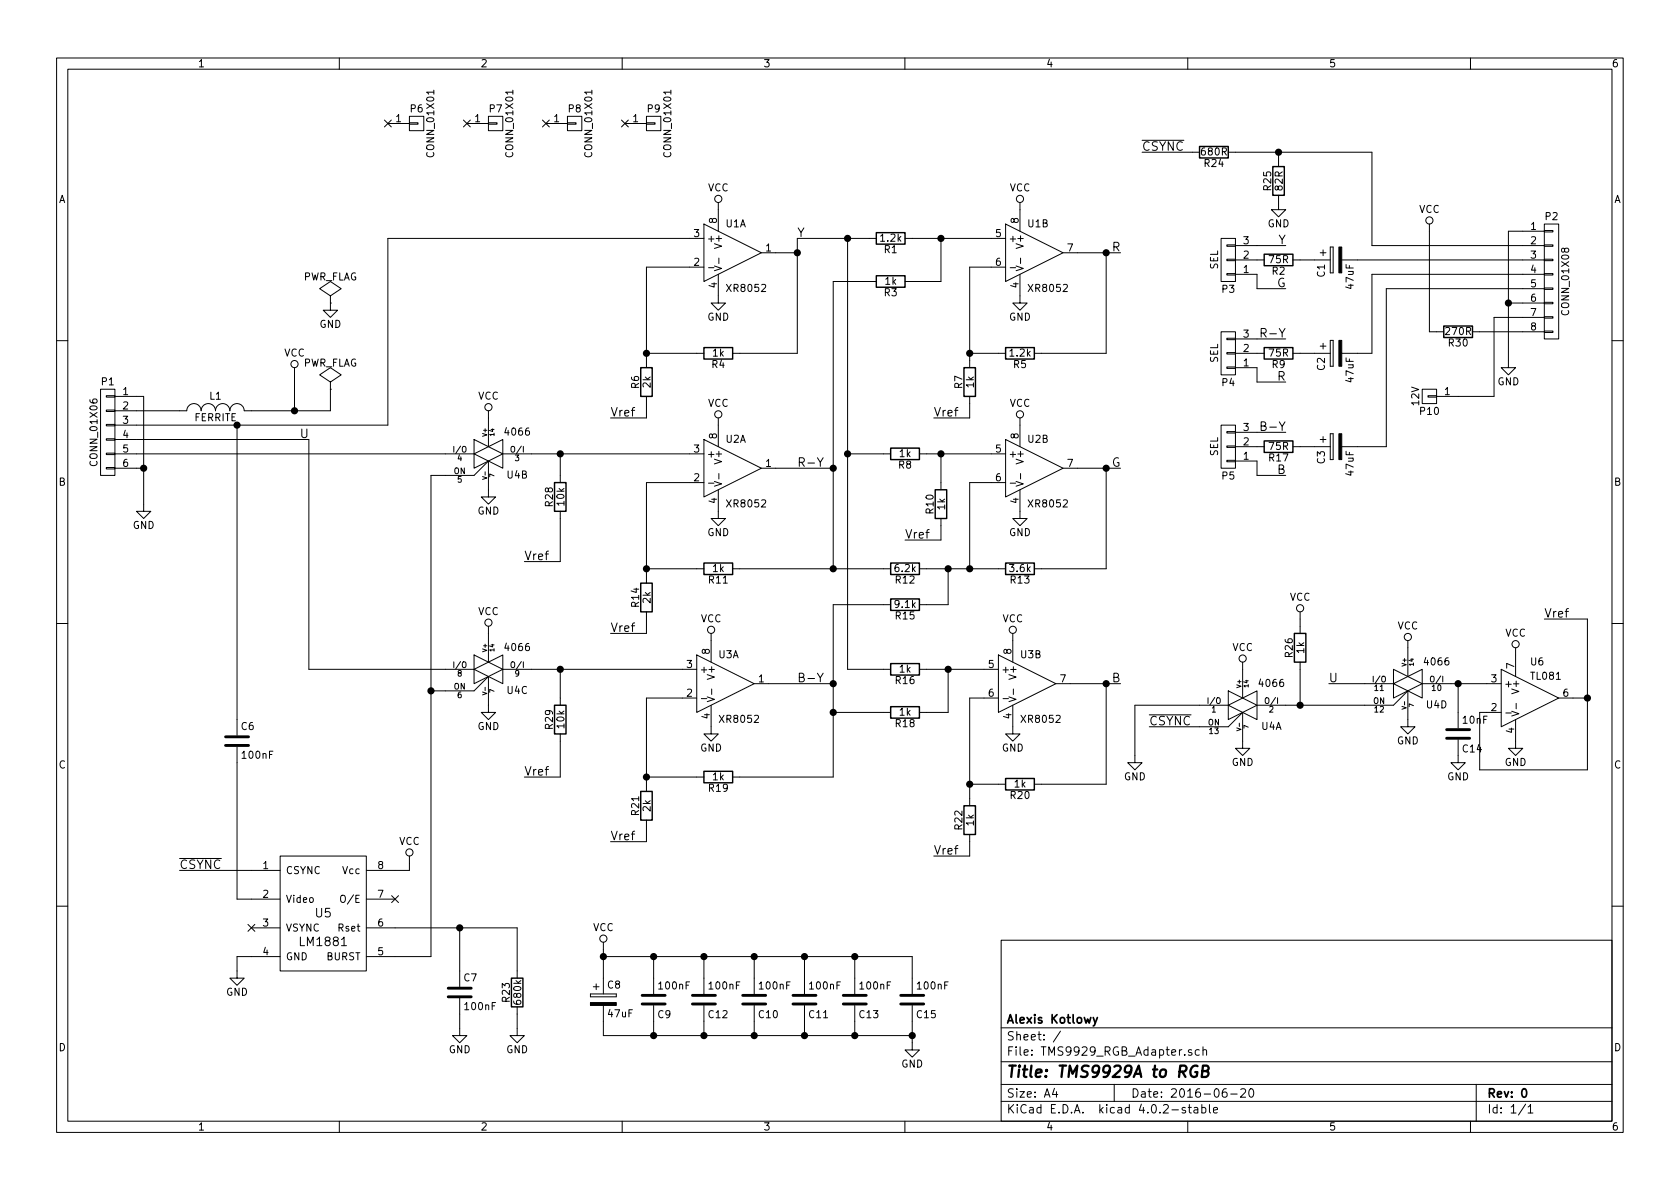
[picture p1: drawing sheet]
EESchema Schematic File Version 2
LIBS:power
LIBS:device
LIBS:transistors
LIBS:conn
LIBS:linear
LIBS:regul
LIBS:74xx
LIBS:cmos4000
LIBS:adc-dac
LIBS:memory
LIBS:xilinx
LIBS:microcontrollers
LIBS:dsp
LIBS:microchip
LIBS:analog_switches
LIBS:motorola
LIBS:texas
LIBS:intel
LIBS:audio
LIBS:interface
LIBS:digital-audio
LIBS:philips
LIBS:display
LIBS:cypress
LIBS:siliconi
LIBS:opto
LIBS:atmel
LIBS:contrib
LIBS:valves
LIBS:lm1881
LIBS:TMS9929_RGB_Adapter-cache
EELAYER 25 0
EELAYER END
$Descr A4 11693 8268
encoding utf-8
Sheet 1 1
Title "TMS9929A to RGB"
Date "2016-06-20"
Rev "0"
Comp "Alexis Kotlowy"
Comment1 ""
Comment2 ""
Comment3 ""
Comment4 ""
$EndDescr
$Comp
L LM358 U2
U 1 1
P 5100 3250
F 0 "U2" H 5050 3450 50  0000 L CNN
F 1 "XR8052" H 5050 3000 50  0000 L CNN
F 2 "SMD_Packages:SOIC-8-N" H 5100 3250 50  0001 C CNN
F 3 "" H 5100 3250 50  0000 C CNN
	1    5100 3250
	1    0    0    -1  
$EndComp
$Comp
L LM358 U2
U 2 1
P 7200 3250
F 0 "U2" H 7150 3450 50  0000 L CNN
F 1 "XR8052" H 7150 3000 50  0000 L CNN
F 2 "SMD_Packages:SOIC-8-N" H 7200 3250 50  0001 C CNN
F 3 "" H 7200 3250 50  0000 C CNN
	2    7200 3250
	1    0    0    -1  
$EndComp
$Comp
L LM358 U3
U 1 1
P 5050 4750
F 0 "U3" H 5000 4950 50  0000 L CNN
F 1 "XR8052" H 5000 4500 50  0000 L CNN
F 2 "SMD_Packages:SOIC-8-N" H 5050 4750 50  0001 C CNN
F 3 "" H 5050 4750 50  0000 C CNN
	1    5050 4750
	1    0    0    -1  
$EndComp
$Comp
L LM358 U3
U 2 1
P 7150 4750
F 0 "U3" H 7100 4950 50  0000 L CNN
F 1 "XR8052" H 7100 4500 50  0000 L CNN
F 2 "SMD_Packages:SOIC-8-N" H 7150 4750 50  0001 C CNN
F 3 "" H 7150 4750 50  0000 C CNN
	2    7150 4750
	1    0    0    -1  
$EndComp
$Comp
L GND #PWR01
U 1 1
P 5000 3550
F 0 "#PWR01" H 5000 3300 50  0001 C CNN
F 1 "GND" H 5000 3400 50  0000 C CNN
F 2 "" H 5000 3550 50  0000 C CNN
F 3 "" H 5000 3550 50  0000 C CNN
	1    5000 3550
	1    0    0    -1  
$EndComp
$Comp
L GND #PWR02
U 1 1
P 4950 5050
F 0 "#PWR02" H 4950 4800 50  0001 C CNN
F 1 "GND" H 4950 4900 50  0000 C CNN
F 2 "" H 4950 5050 50  0000 C CNN
F 3 "" H 4950 5050 50  0000 C CNN
	1    4950 5050
	1    0    0    -1  
$EndComp
$Comp
L GND #PWR03
U 1 1
P 7050 5050
F 0 "#PWR03" H 7050 4800 50  0001 C CNN
F 1 "GND" H 7050 4900 50  0000 C CNN
F 2 "" H 7050 5050 50  0000 C CNN
F 3 "" H 7050 5050 50  0000 C CNN
	1    7050 5050
	1    0    0    -1  
$EndComp
$Comp
L GND #PWR04
U 1 1
P 7100 3550
F 0 "#PWR04" H 7100 3300 50  0001 C CNN
F 1 "GND" H 7100 3400 50  0000 C CNN
F 2 "" H 7100 3550 50  0000 C CNN
F 3 "" H 7100 3550 50  0000 C CNN
	1    7100 3550
	1    0    0    -1  
$EndComp
$Comp
L R R11
U 1 1
P 5000 3950
F 0 "R11" V 5080 3950 50  0000 C CNN
F 1 "1k" V 5000 3950 50  0000 C CNN
F 2 "Resistors_SMD:R_0805_HandSoldering" V 4930 3950 50  0001 C CNN
F 3 "" H 5000 3950 50  0000 C CNN
	1    5000 3950
	0    1    1    0   
$EndComp
$Comp
L R R14
U 1 1
P 4500 4150
F 0 "R14" V 4580 4150 50  0000 C CNN
F 1 "2k" V 4500 4150 50  0000 C CNN
F 2 "Resistors_SMD:R_0805_HandSoldering" V 4430 4150 50  0001 C CNN
F 3 "" H 4500 4150 50  0000 C CNN
	1    4500 4150
	-1   0    0    1   
$EndComp
$Comp
L R R13
U 1 1
P 7100 3950
F 0 "R13" V 7180 3950 50  0000 C CNN
F 1 "3.6k" V 7100 3950 50  0000 C CNN
F 2 "Resistors_SMD:R_0805_HandSoldering" V 7030 3950 50  0001 C CNN
F 3 "" H 7100 3950 50  0000 C CNN
	1    7100 3950
	0    1    1    0   
$EndComp
$Comp
L R R22
U 1 1
P 6750 5700
F 0 "R22" V 6830 5700 50  0000 C CNN
F 1 "1k" V 6750 5700 50  0000 C CNN
F 2 "Resistors_SMD:R_0805_HandSoldering" V 6680 5700 50  0001 C CNN
F 3 "" H 6750 5700 50  0000 C CNN
	1    6750 5700
	-1   0    0    1   
$EndComp
$Comp
L R R19
U 1 1
P 5000 5400
F 0 "R19" V 5080 5400 50  0000 C CNN
F 1 "1k" V 5000 5400 50  0000 C CNN
F 2 "Resistors_SMD:R_0805_HandSoldering" V 4930 5400 50  0001 C CNN
F 3 "" H 5000 5400 50  0000 C CNN
	1    5000 5400
	0    1    1    0   
$EndComp
$Comp
L R R20
U 1 1
P 7100 5450
F 0 "R20" V 7180 5450 50  0000 C CNN
F 1 "1k" V 7100 5450 50  0000 C CNN
F 2 "Resistors_SMD:R_0805_HandSoldering" V 7030 5450 50  0001 C CNN
F 3 "" H 7100 5450 50  0000 C CNN
	1    7100 5450
	0    1    1    0   
$EndComp
$Comp
L R R21
U 1 1
P 4500 5600
F 0 "R21" V 4580 5600 50  0000 C CNN
F 1 "2k" V 4500 5600 50  0000 C CNN
F 2 "Resistors_SMD:R_0805_HandSoldering" V 4430 5600 50  0001 C CNN
F 3 "" H 4500 5600 50  0000 C CNN
	1    4500 5600
	-1   0    0    1   
$EndComp
$Comp
L LM358 U1
U 1 1
P 5100 1750
F 0 "U1" H 5050 1950 50  0000 L CNN
F 1 "XR8052" H 5050 1500 50  0000 L CNN
F 2 "SMD_Packages:SOIC-8-N" H 5100 1750 50  0001 C CNN
F 3 "" H 5100 1750 50  0000 C CNN
	1    5100 1750
	1    0    0    -1  
$EndComp
$Comp
L GND #PWR05
U 1 1
P 5000 2050
F 0 "#PWR05" H 5000 1800 50  0001 C CNN
F 1 "GND" H 5000 1900 50  0000 C CNN
F 2 "" H 5000 2050 50  0000 C CNN
F 3 "" H 5000 2050 50  0000 C CNN
	1    5000 2050
	1    0    0    -1  
$EndComp
$Comp
L LM358 U1
U 2 1
P 7200 1750
F 0 "U1" H 7150 1950 50  0000 L CNN
F 1 "XR8052" H 7150 1500 50  0000 L CNN
F 2 "SMD_Packages:SOIC-8-N" H 7200 1750 50  0001 C CNN
F 3 "" H 7200 1750 50  0000 C CNN
	2    7200 1750
	1    0    0    -1  
$EndComp
$Comp
L GND #PWR06
U 1 1
P 7100 2050
F 0 "#PWR06" H 7100 1800 50  0001 C CNN
F 1 "GND" H 7100 1900 50  0000 C CNN
F 2 "" H 7100 2050 50  0000 C CNN
F 3 "" H 7100 2050 50  0000 C CNN
	1    7100 2050
	1    0    0    -1  
$EndComp
$Comp
L R R4
U 1 1
P 5000 2450
F 0 "R4" V 5080 2450 50  0000 C CNN
F 1 "1k" V 5000 2450 50  0000 C CNN
F 2 "Resistors_SMD:R_0805_HandSoldering" V 4930 2450 50  0001 C CNN
F 3 "" H 5000 2450 50  0000 C CNN
	1    5000 2450
	0    1    1    0   
$EndComp
$Comp
L R R6
U 1 1
P 4500 2650
F 0 "R6" V 4580 2650 50  0000 C CNN
F 1 "2k" V 4500 2650 50  0000 C CNN
F 2 "Resistors_SMD:R_0805_HandSoldering" V 4430 2650 50  0001 C CNN
F 3 "" H 4500 2650 50  0000 C CNN
	1    4500 2650
	-1   0    0    1   
$EndComp
$Comp
L R R5
U 1 1
P 7100 2450
F 0 "R5" V 7180 2450 50  0000 C CNN
F 1 "1.2k" V 7100 2450 50  0000 C CNN
F 2 "Resistors_SMD:R_0805_HandSoldering" V 7030 2450 50  0001 C CNN
F 3 "" H 7100 2450 50  0000 C CNN
	1    7100 2450
	0    1    1    0   
$EndComp
$Comp
L R R7
U 1 1
P 6750 2650
F 0 "R7" V 6830 2650 50  0000 C CNN
F 1 "1k" V 6750 2650 50  0000 C CNN
F 2 "Resistors_SMD:R_0805_HandSoldering" V 6680 2650 50  0001 C CNN
F 3 "" H 6750 2650 50  0000 C CNN
	1    6750 2650
	-1   0    0    -1  
$EndComp
$Comp
L R R3
U 1 1
P 6200 1950
F 0 "R3" V 6280 1950 50  0000 C CNN
F 1 "1k" V 6200 1950 50  0000 C CNN
F 2 "Resistors_SMD:R_0805_HandSoldering" V 6130 1950 50  0001 C CNN
F 3 "" H 6200 1950 50  0000 C CNN
	1    6200 1950
	0    -1   1    0   
$EndComp
$Comp
L R R1
U 1 1
P 6200 1650
F 0 "R1" V 6280 1650 50  0000 C CNN
F 1 "1.2k" V 6200 1650 50  0000 C CNN
F 2 "Resistors_SMD:R_0805_HandSoldering" V 6130 1650 50  0001 C CNN
F 3 "" H 6200 1650 50  0000 C CNN
	1    6200 1650
	0    -1   1    0   
$EndComp
$Comp
L R R12
U 1 1
P 6300 3950
F 0 "R12" V 6380 3950 50  0000 C CNN
F 1 "6.2k" V 6300 3950 50  0000 C CNN
F 2 "Resistors_SMD:R_0805_HandSoldering" V 6230 3950 50  0001 C CNN
F 3 "" H 6300 3950 50  0000 C CNN
	1    6300 3950
	0    1    1    0   
$EndComp
$Comp
L R R15
U 1 1
P 6300 4200
F 0 "R15" V 6380 4200 50  0000 C CNN
F 1 "9.1k" V 6300 4200 50  0000 C CNN
F 2 "Resistors_SMD:R_0805_HandSoldering" V 6230 4200 50  0001 C CNN
F 3 "" H 6300 4200 50  0000 C CNN
	1    6300 4200
	0    1    1    0   
$EndComp
$Comp
L R R18
U 1 1
P 6300 4950
F 0 "R18" V 6380 4950 50  0000 C CNN
F 1 "1k" V 6300 4950 50  0000 C CNN
F 2 "Resistors_SMD:R_0805_HandSoldering" V 6230 4950 50  0001 C CNN
F 3 "" H 6300 4950 50  0000 C CNN
	1    6300 4950
	0    1    1    0   
$EndComp
$Comp
L R R16
U 1 1
P 6300 4650
F 0 "R16" V 6380 4650 50  0000 C CNN
F 1 "1k" V 6300 4650 50  0000 C CNN
F 2 "Resistors_SMD:R_0805_HandSoldering" V 6230 4650 50  0001 C CNN
F 3 "" H 6300 4650 50  0000 C CNN
	1    6300 4650
	0    1    1    0   
$EndComp
$Comp
L R R8
U 1 1
P 6300 3150
F 0 "R8" V 6380 3150 50  0000 C CNN
F 1 "1k" V 6300 3150 50  0000 C CNN
F 2 "Resistors_SMD:R_0805_HandSoldering" V 6230 3150 50  0001 C CNN
F 3 "" H 6300 3150 50  0000 C CNN
	1    6300 3150
	0    1    1    0   
$EndComp
$Comp
L R R10
U 1 1
P 6550 3500
F 0 "R10" V 6630 3500 50  0000 C CNN
F 1 "1k" V 6550 3500 50  0000 C CNN
F 2 "Resistors_SMD:R_0805_HandSoldering" V 6480 3500 50  0001 C CNN
F 3 "" H 6550 3500 50  0000 C CNN
	1    6550 3500
	-1   0    0    -1  
$EndComp
$Comp
L R R2
U 1 1
P 8900 1800
F 0 "R2" V 8980 1800 50  0000 C CNN
F 1 "75R" V 8900 1800 50  0000 C CNN
F 2 "Resistors_SMD:R_0805_HandSoldering" V 8830 1800 50  0001 C CNN
F 3 "" H 8900 1800 50  0000 C CNN
	1    8900 1800
	0    1    1    0   
$EndComp
$Comp
L R R9
U 1 1
P 8900 2450
F 0 "R9" V 8980 2450 50  0000 C CNN
F 1 "75R" V 8900 2450 50  0000 C CNN
F 2 "Resistors_SMD:R_0805_HandSoldering" V 8830 2450 50  0001 C CNN
F 3 "" H 8900 2450 50  0000 C CNN
	1    8900 2450
	0    1    1    0   
$EndComp
$Comp
L R R17
U 1 1
P 8900 3100
F 0 "R17" V 8980 3100 50  0000 C CNN
F 1 "75R" V 8900 3100 50  0000 C CNN
F 2 "Resistors_SMD:R_0805_HandSoldering" V 8830 3100 50  0001 C CNN
F 3 "" H 8900 3100 50  0000 C CNN
	1    8900 3100
	0    1    1    0   
$EndComp
$Comp
L CP C3
U 1 1
P 9300 3100
F 0 "C3" H 9325 3200 50  0000 L CNN
F 1 "47uF" H 9325 3000 50  0000 L CNN
F 2 "Capacitors_Tantalum_SMD:TantalC_SizeB_EIA-3528_HandSoldering" H 9338 2950 50  0001 C CNN
F 3 "" H 9300 3100 50  0000 C CNN
	1    9300 3100
	0    -1   1    0   
$EndComp
$Comp
L CP C2
U 1 1
P 9300 2450
F 0 "C2" H 9325 2550 50  0000 L CNN
F 1 "47uF" H 9325 2350 50  0000 L CNN
F 2 "Capacitors_Tantalum_SMD:TantalC_SizeB_EIA-3528_HandSoldering" H 9338 2300 50  0001 C CNN
F 3 "" H 9300 2450 50  0000 C CNN
	1    9300 2450
	0    -1   1    0   
$EndComp
$Comp
L CP C1
U 1 1
P 9300 1800
F 0 "C1" H 9325 1900 50  0000 L CNN
F 1 "47uF" H 9325 1700 50  0000 L CNN
F 2 "Capacitors_Tantalum_SMD:TantalC_SizeB_EIA-3528_HandSoldering" H 9338 1650 50  0001 C CNN
F 3 "" H 9300 1800 50  0000 C CNN
	1    9300 1800
	0    -1   1    0   
$EndComp
$Comp
L GND #PWR07
U 1 1
P 10500 2500
F 0 "#PWR07" H 10500 2250 50  0001 C CNN
F 1 "GND" H 10500 2350 50  0000 C CNN
F 2 "" H 10500 2500 50  0000 C CNN
F 3 "" H 10500 2500 50  0000 C CNN
	1    10500 2500
	1    0    0    -1  
$EndComp
$Comp
L CONN_01X06 P1
U 1 1
P 750 3000
F 0 "P1" H 750 3350 50  0000 C CNN
F 1 "CONN_01X06" V 850 3000 50  0000 C CNN
F 2 "Pin_Headers:Pin_Header_Straight_1x06" H 750 3000 50  0001 C CNN
F 3 "" H 750 3000 50  0000 C CNN
	1    750  3000
	-1   0    0    -1  
$EndComp
$Comp
L GND #PWR08
U 1 1
P 1000 3500
F 0 "#PWR08" H 1000 3250 50  0001 C CNN
F 1 "GND" H 1000 3350 50  0000 C CNN
F 2 "" H 1000 3500 50  0000 C CNN
F 3 "" H 1000 3500 50  0000 C CNN
	1    1000 3500
	1    0    0    -1  
$EndComp
$Comp
L VCC #PWR09
U 1 1
P 2050 2600
F 0 "#PWR09" H 2050 2450 50  0001 C CNN
F 1 "VCC" H 2050 2750 50  0000 C CNN
F 2 "" H 2050 2600 50  0000 C CNN
F 3 "" H 2050 2600 50  0000 C CNN
	1    2050 2600
	1    0    0    -1  
$EndComp
$Comp
L 4066 U4
U 3 1
P 3400 4650
F 0 "U4" H 3600 4501 50  0000 C CNN
F 1 "4066" H 3600 4800 50  0000 C CNN
F 2 "SMD_Packages:SOIC-14_N" H 3400 4650 60  0001 C CNN
F 3 "" H 3400 4650 60  0000 C CNN
	3    3400 4650
	1    0    0    -1  
$EndComp
$Comp
L 4066 U4
U 2 1
P 3400 3150
F 0 "U4" H 3600 3001 50  0000 C CNN
F 1 "4066" H 3600 3300 50  0000 C CNN
F 2 "SMD_Packages:SOIC-14_N" H 3400 3150 60  0001 C CNN
F 3 "" H 3400 3150 60  0000 C CNN
	2    3400 3150
	1    0    0    -1  
$EndComp
$Comp
L LM1881 U5
U 1 1
P 2250 6350
F 0 "U5" H 2250 6350 60  0000 C CNN
F 1 "LM1881" H 2250 6150 60  0000 C CNN
F 2 "SMD_Packages:SOIC-8-N" H 2350 6350 60  0001 C CNN
F 3 "" H 2350 6350 60  0000 C CNN
	1    2250 6350
	1    0    0    -1  
$EndComp
$Comp
L C C6
U 1 1
P 1650 5150
F 0 "C6" H 1675 5250 50  0000 L CNN
F 1 "100nF" H 1675 5050 50  0000 L CNN
F 2 "Capacitors_SMD:C_0805_HandSoldering" H 1688 5000 50  0001 C CNN
F 3 "" H 1650 5150 50  0000 C CNN
	1    1650 5150
	1    0    0    -1  
$EndComp
$Comp
L VCC #PWR010
U 1 1
P 2850 6000
F 0 "#PWR010" H 2850 5850 50  0001 C CNN
F 1 "VCC" H 2850 6150 50  0000 C CNN
F 2 "" H 2850 6000 50  0000 C CNN
F 3 "" H 2850 6000 50  0000 C CNN
	1    2850 6000
	1    0    0    -1  
$EndComp
$Comp
L GND #PWR011
U 1 1
P 1650 6750
F 0 "#PWR011" H 1650 6500 50  0001 C CNN
F 1 "GND" H 1650 6600 50  0000 C CNN
F 2 "" H 1650 6750 50  0000 C CNN
F 3 "" H 1650 6750 50  0000 C CNN
	1    1650 6750
	1    0    0    -1  
$EndComp
NoConn ~ 1750 6450
NoConn ~ 2750 6250
$Comp
L C C7
U 1 1
P 3200 6900
F 0 "C7" H 3225 7000 50  0000 L CNN
F 1 "100nF" H 3225 6800 50  0000 L CNN
F 2 "Capacitors_SMD:C_0805_HandSoldering" H 3238 6750 50  0001 C CNN
F 3 "" H 3200 6900 50  0000 C CNN
	1    3200 6900
	1    0    0    -1  
$EndComp
$Comp
L R R23
U 1 1
P 3600 6900
F 0 "R23" V 3680 6900 50  0000 C CNN
F 1 "680k" V 3600 6900 50  0000 C CNN
F 2 "Resistors_SMD:R_0805_HandSoldering" V 3530 6900 50  0001 C CNN
F 3 "" H 3600 6900 50  0000 C CNN
	1    3600 6900
	-1   0    0    1   
$EndComp
$Comp
L GND #PWR012
U 1 1
P 3200 7150
F 0 "#PWR012" H 3200 6900 50  0001 C CNN
F 1 "GND" H 3200 7000 50  0000 C CNN
F 2 "" H 3200 7150 50  0000 C CNN
F 3 "" H 3200 7150 50  0000 C CNN
	1    3200 7150
	1    0    0    -1  
$EndComp
$Comp
L GND #PWR013
U 1 1
P 3600 7150
F 0 "#PWR013" H 3600 6900 50  0001 C CNN
F 1 "GND" H 3600 7000 50  0000 C CNN
F 2 "" H 3600 7150 50  0000 C CNN
F 3 "" H 3600 7150 50  0000 C CNN
	1    3600 7150
	1    0    0    -1  
$EndComp
$Comp
L VCC #PWR014
U 1 1
P 3400 2900
F 0 "#PWR014" H 3400 2750 50  0001 C CNN
F 1 "VCC" H 3400 3050 50  0000 C CNN
F 2 "" H 3400 2900 50  0000 C CNN
F 3 "" H 3400 2900 50  0000 C CNN
	1    3400 2900
	1    0    0    -1  
$EndComp
$Comp
L VCC #PWR015
U 1 1
P 3400 4400
F 0 "#PWR015" H 3400 4250 50  0001 C CNN
F 1 "VCC" H 3400 4550 50  0000 C CNN
F 2 "" H 3400 4400 50  0000 C CNN
F 3 "" H 3400 4400 50  0000 C CNN
	1    3400 4400
	1    0    0    -1  
$EndComp
$Comp
L GND #PWR016
U 1 1
P 3400 3400
F 0 "#PWR016" H 3400 3150 50  0001 C CNN
F 1 "GND" H 3400 3250 50  0000 C CNN
F 2 "" H 3400 3400 50  0000 C CNN
F 3 "" H 3400 3400 50  0000 C CNN
	1    3400 3400
	1    0    0    -1  
$EndComp
$Comp
L GND #PWR017
U 1 1
P 3400 4900
F 0 "#PWR017" H 3400 4650 50  0001 C CNN
F 1 "GND" H 3400 4750 50  0000 C CNN
F 2 "" H 3400 4900 50  0000 C CNN
F 3 "" H 3400 4900 50  0000 C CNN
	1    3400 4900
	1    0    0    -1  
$EndComp
$Comp
L 4066 U4
U 1 1
P 8650 4900
F 0 "U4" H 8850 4751 50  0000 C CNN
F 1 "4066" H 8850 5050 50  0000 C CNN
F 2 "SMD_Packages:SOIC-14_N" H 8650 4900 60  0001 C CNN
F 3 "" H 8650 4900 60  0000 C CNN
	1    8650 4900
	1    0    0    -1  
$EndComp
$Comp
L 4066 U4
U 4 1
P 9800 4750
F 0 "U4" H 10000 4601 50  0000 C CNN
F 1 "4066" H 10000 4900 50  0000 C CNN
F 2 "SMD_Packages:SOIC-14_N" H 9800 4750 60  0001 C CNN
F 3 "" H 9800 4750 60  0000 C CNN
	4    9800 4750
	1    0    0    -1  
$EndComp
$Comp
L GND #PWR018
U 1 1
P 9800 5000
F 0 "#PWR018" H 9800 4750 50  0001 C CNN
F 1 "GND" H 9800 4850 50  0000 C CNN
F 2 "" H 9800 5000 50  0000 C CNN
F 3 "" H 9800 5000 50  0000 C CNN
	1    9800 5000
	1    0    0    -1  
$EndComp
$Comp
L VCC #PWR019
U 1 1
P 8650 4650
F 0 "#PWR019" H 8650 4500 50  0001 C CNN
F 1 "VCC" H 8650 4800 50  0000 C CNN
F 2 "" H 8650 4650 50  0000 C CNN
F 3 "" H 8650 4650 50  0000 C CNN
	1    8650 4650
	1    0    0    -1  
$EndComp
$Comp
L VCC #PWR020
U 1 1
P 9800 4500
F 0 "#PWR020" H 9800 4350 50  0001 C CNN
F 1 "VCC" H 9800 4650 50  0000 C CNN
F 2 "" H 9800 4500 50  0000 C CNN
F 3 "" H 9800 4500 50  0000 C CNN
	1    9800 4500
	1    0    0    -1  
$EndComp
$Comp
L CP C8
U 1 1
P 4200 6950
F 0 "C8" H 4225 7050 50  0000 L CNN
F 1 "47uF" H 4225 6850 50  0000 L CNN
F 2 "Capacitors_Tantalum_SMD:TantalC_SizeB_EIA-3528_HandSoldering" H 4238 6800 50  0001 C CNN
F 3 "" H 4200 6950 50  0000 C CNN
	1    4200 6950
	1    0    0    -1  
$EndComp
$Comp
L C C9
U 1 1
P 4550 6950
F 0 "C9" H 4575 7050 50  0000 L CNN
F 1 "100nF" H 4575 6850 50  0000 L CNN
F 2 "Capacitors_SMD:C_0805_HandSoldering" H 4588 6800 50  0001 C CNN
F 3 "" H 4550 6950 50  0000 C CNN
	1    4550 6950
	1    0    0    1   
$EndComp
$Comp
L C C10
U 1 1
P 5250 6950
F 0 "C10" H 5275 7050 50  0000 L CNN
F 1 "100nF" H 5275 6850 50  0000 L CNN
F 2 "Capacitors_SMD:C_0805_HandSoldering" H 5288 6800 50  0001 C CNN
F 3 "" H 5250 6950 50  0000 C CNN
	1    5250 6950
	1    0    0    1   
$EndComp
$Comp
L C C11
U 1 1
P 5600 6950
F 0 "C11" H 5625 7050 50  0000 L CNN
F 1 "100nF" H 5625 6850 50  0000 L CNN
F 2 "Capacitors_SMD:C_0805_HandSoldering" H 5638 6800 50  0001 C CNN
F 3 "" H 5600 6950 50  0000 C CNN
	1    5600 6950
	1    0    0    1   
$EndComp
$Comp
L C C12
U 1 1
P 4900 6950
F 0 "C12" H 4925 7050 50  0000 L CNN
F 1 "100nF" H 4925 6850 50  0000 L CNN
F 2 "Capacitors_SMD:C_0805_HandSoldering" H 4938 6800 50  0001 C CNN
F 3 "" H 4900 6950 50  0000 C CNN
	1    4900 6950
	1    0    0    1   
$EndComp
$Comp
L C C13
U 1 1
P 5950 6950
F 0 "C13" H 5975 7050 50  0000 L CNN
F 1 "100nF" H 5975 6850 50  0000 L CNN
F 2 "Capacitors_SMD:C_0805_HandSoldering" H 5988 6800 50  0001 C CNN
F 3 "" H 5950 6950 50  0000 C CNN
	1    5950 6950
	1    0    0    1   
$EndComp
$Comp
L VCC #PWR021
U 1 1
P 4200 6600
F 0 "#PWR021" H 4200 6450 50  0001 C CNN
F 1 "VCC" H 4200 6750 50  0000 C CNN
F 2 "" H 4200 6600 50  0000 C CNN
F 3 "" H 4200 6600 50  0000 C CNN
	1    4200 6600
	1    0    0    -1  
$EndComp
$Comp
L GND #PWR022
U 1 1
P 6350 7250
F 0 "#PWR022" H 6350 7000 50  0001 C CNN
F 1 "GND" H 6350 7100 50  0000 C CNN
F 2 "" H 6350 7250 50  0000 C CNN
F 3 "" H 6350 7250 50  0000 C CNN
	1    6350 7250
	1    0    0    -1  
$EndComp
$Comp
L PWR_FLAG #FLG023
U 1 1
P 2300 2700
F 0 "#FLG023" H 2300 2795 50  0001 C CNN
F 1 "PWR_FLAG" H 2300 2880 50  0000 C CNN
F 2 "" H 2300 2700 50  0000 C CNN
F 3 "" H 2300 2700 50  0000 C CNN
	1    2300 2700
	1    0    0    -1  
$EndComp
$Comp
L PWR_FLAG #FLG024
U 1 1
P 2300 2100
F 0 "#FLG024" H 2300 2195 50  0001 C CNN
F 1 "PWR_FLAG" H 2300 2280 50  0000 C CNN
F 2 "" H 2300 2100 50  0000 C CNN
F 3 "" H 2300 2100 50  0000 C CNN
	1    2300 2100
	1    0    0    -1  
$EndComp
$Comp
L GND #PWR025
U 1 1
P 2300 2100
F 0 "#PWR025" H 2300 1850 50  0001 C CNN
F 1 "GND" H 2300 1950 50  0000 C CNN
F 2 "" H 2300 2100 50  0000 C CNN
F 3 "" H 2300 2100 50  0000 C CNN
	1    2300 2100
	1    0    0    -1  
$EndComp
Text Label 7950 1050 0    60   ~ 0
~CSYNC
Text Label 1250 6050 0    60   ~ 0
~CSYNC
$Comp
L R R24
U 1 1
P 8450 1050
F 0 "R24" V 8530 1050 50  0000 C CNN
F 1 "680R" V 8450 1050 50  0000 C CNN
F 2 "Resistors_SMD:R_0805_HandSoldering" V 8380 1050 50  0001 C CNN
F 3 "" H 8450 1050 50  0000 C CNN
	1    8450 1050
	0    -1   1    0   
$EndComp
$Comp
L R R25
U 1 1
P 8900 1250
F 0 "R25" V 8980 1250 50  0000 C CNN
F 1 "82R" V 8900 1250 50  0000 C CNN
F 2 "Resistors_SMD:R_0805_HandSoldering" V 8830 1250 50  0001 C CNN
F 3 "" H 8900 1250 50  0000 C CNN
	1    8900 1250
	-1   0    0    1   
$EndComp
$Comp
L GND #PWR026
U 1 1
P 8900 1400
F 0 "#PWR026" H 8900 1150 50  0001 C CNN
F 1 "GND" H 8900 1250 50  0000 C CNN
F 2 "" H 8900 1400 50  0000 C CNN
F 3 "" H 8900 1400 50  0000 C CNN
	1    8900 1400
	1    0    0    -1  
$EndComp
$Comp
L CONN_01X01 P6
U 1 1
P 2900 850
F 0 "P6" H 2900 950 50  0000 C CNN
F 1 "CONN_01X01" V 3000 850 50  0000 C CNN
F 2 "Connect:1pin" H 2900 850 50  0001 C CNN
F 3 "" H 2900 850 50  0000 C CNN
	1    2900 850 
	1    0    0    -1  
$EndComp
$Comp
L CONN_01X01 P7
U 1 1
P 3450 850
F 0 "P7" H 3450 950 50  0000 C CNN
F 1 "CONN_01X01" V 3550 850 50  0000 C CNN
F 2 "Connect:1pin" H 3450 850 50  0001 C CNN
F 3 "" H 3450 850 50  0000 C CNN
	1    3450 850 
	1    0    0    -1  
$EndComp
$Comp
L CONN_01X01 P8
U 1 1
P 4000 850
F 0 "P8" H 4000 950 50  0000 C CNN
F 1 "CONN_01X01" V 4100 850 50  0000 C CNN
F 2 "Connect:1pin" H 4000 850 50  0001 C CNN
F 3 "" H 4000 850 50  0000 C CNN
	1    4000 850 
	1    0    0    -1  
$EndComp
$Comp
L CONN_01X01 P9
U 1 1
P 4550 850
F 0 "P9" H 4550 950 50  0000 C CNN
F 1 "CONN_01X01" V 4650 850 50  0000 C CNN
F 2 "Connect:1pin" H 4550 850 50  0001 C CNN
F 3 "" H 4550 850 50  0000 C CNN
	1    4550 850 
	1    0    0    -1  
$EndComp
NoConn ~ 2700 850 
NoConn ~ 3250 850 
NoConn ~ 3800 850 
NoConn ~ 4350 850 
$Comp
L CONN_01X03 P3
U 1 1
P 8550 1800
F 0 "P3" H 8550 2000 50  0000 C CNN
F 1 "SEL" V 8650 1800 50  0000 C CNN
F 2 "Pin_Headers:Pin_Header_Straight_1x03" H 8550 1800 50  0001 C CNN
F 3 "" H 8550 1800 50  0000 C CNN
	1    8550 1800
	-1   0    0    1   
$EndComp
$Comp
L CONN_01X03 P4
U 1 1
P 8550 2450
F 0 "P4" H 8550 2650 50  0000 C CNN
F 1 "SEL" V 8650 2450 50  0000 C CNN
F 2 "Pin_Headers:Pin_Header_Straight_1x03" H 8550 2450 50  0001 C CNN
F 3 "" H 8550 2450 50  0000 C CNN
	1    8550 2450
	-1   0    0    1   
$EndComp
$Comp
L CONN_01X03 P5
U 1 1
P 8550 3100
F 0 "P5" H 8550 3300 50  0000 C CNN
F 1 "SEL" V 8650 3100 50  0000 C CNN
F 2 "Pin_Headers:Pin_Header_Straight_1x03" H 8550 3100 50  0001 C CNN
F 3 "" H 8550 3100 50  0000 C CNN
	1    8550 3100
	-1   0    0    1   
$EndComp
Text Label 8950 1700 2    60   ~ 0
Y
Text Label 8950 2000 2    60   ~ 0
G
Text Label 8950 2350 2    60   ~ 0
R-Y
Text Label 8950 2650 2    60   ~ 0
R
Text Label 8950 3000 2    60   ~ 0
B-Y
Text Label 8950 3300 2    60   ~ 0
B
Text Label 7800 1750 2    60   ~ 0
R
Text Label 7800 3250 2    60   ~ 0
G
Text Label 7800 4750 2    60   ~ 0
B
Text Label 5550 1650 0    60   ~ 0
Y
Text Label 5550 3250 0    60   ~ 0
R-Y
Text Label 5550 4750 0    60   ~ 0
B-Y
Text Label 2150 3050 2    60   ~ 0
U
Text Label 9250 4750 0    60   ~ 0
U
$Comp
L TL071 U6
U 1 1
P 10650 4850
F 0 "U6" H 10650 5100 50  0000 L CNN
F 1 "TL081" H 10650 5000 50  0000 L CNN
F 2 "SMD_Packages:SOIC-8-N" H 10700 5050 50  0001 C CNN
F 3 "" H 10650 5100 50  0000 C CNN
	1    10650 4850
	1    0    0    -1  
$EndComp
$Comp
L C C14
U 1 1
P 10150 5100
F 0 "C14" H 10175 5200 50  0000 L CNN
F 1 "10nF" H 10175 5000 50  0000 L CNN
F 2 "Capacitors_SMD:C_0805_HandSoldering" H 10188 4950 50  0001 C CNN
F 3 "" H 10150 5100 50  0000 C CNN
	1    10150 5100
	1    0    0    1   
$EndComp
$Comp
L GND #PWR027
U 1 1
P 10150 5250
F 0 "#PWR027" H 10150 5000 50  0001 C CNN
F 1 "GND" H 10150 5100 50  0000 C CNN
F 2 "" H 10150 5250 50  0000 C CNN
F 3 "" H 10150 5250 50  0000 C CNN
	1    10150 5250
	1    0    0    -1  
$EndComp
Text Label 10750 4300 0    60   ~ 0
Vref
$Comp
L GND #PWR028
U 1 1
P 10550 5150
F 0 "#PWR028" H 10550 4900 50  0001 C CNN
F 1 "GND" H 10550 5000 50  0000 C CNN
F 2 "" H 10550 5150 50  0000 C CNN
F 3 "" H 10550 5150 50  0000 C CNN
	1    10550 5150
	1    0    0    -1  
$EndComp
Text Label 4250 5850 0    60   ~ 0
Vref
Text Label 6500 5950 0    60   ~ 0
Vref
Text Label 4250 4400 0    60   ~ 0
Vref
Text Label 6300 3750 0    60   ~ 0
Vref
Text Label 4250 2900 0    60   ~ 0
Vref
Text Label 6500 2900 0    60   ~ 0
Vref
$Comp
L C C15
U 1 1
P 6350 6950
F 0 "C15" H 6375 7050 50  0000 L CNN
F 1 "100nF" H 6375 6850 50  0000 L CNN
F 2 "Capacitors_SMD:C_0805_HandSoldering" H 6388 6800 50  0001 C CNN
F 3 "" H 6350 6950 50  0000 C CNN
	1    6350 6950
	1    0    0    1   
$EndComp
$Comp
L R R28
U 1 1
P 3900 3450
F 0 "R28" V 3980 3450 50  0000 C CNN
F 1 "10k" V 3900 3450 50  0000 C CNN
F 2 "Resistors_SMD:R_0805_HandSoldering" V 3830 3450 50  0001 C CNN
F 3 "" H 3900 3450 50  0000 C CNN
	1    3900 3450
	-1   0    0    1   
$EndComp
$Comp
L R R29
U 1 1
P 3900 5000
F 0 "R29" V 3980 5000 50  0000 C CNN
F 1 "10k" V 3900 5000 50  0000 C CNN
F 2 "Resistors_SMD:R_0805_HandSoldering" V 3830 5000 50  0001 C CNN
F 3 "" H 3900 5000 50  0000 C CNN
	1    3900 5000
	-1   0    0    1   
$EndComp
Text Label 3650 3900 0    60   ~ 0
Vref
Text Label 3650 5400 0    60   ~ 0
Vref
$Comp
L CONN_01X08 P2
U 1 1
P 10800 1950
F 0 "P2" H 10800 2400 50  0000 C CNN
F 1 "CONN_01X08" V 10900 1950 50  0000 C CNN
F 2 "Pin_Headers:Pin_Header_Straight_1x08" H 10800 1950 50  0001 C CNN
F 3 "" H 10800 1950 50  0000 C CNN
	1    10800 1950
	1    0    0    -1  
$EndComp
$Comp
L CONN_01X01 P10
U 1 1
P 9950 2750
F 0 "P10" H 9950 2850 50  0000 C CNN
F 1 "12V" V 10050 2750 50  0000 C CNN
F 2 "Pin_Headers:Pin_Header_Straight_1x01" H 9950 2750 50  0001 C CNN
F 3 "" H 9950 2750 50  0000 C CNN
	1    9950 2750
	-1   0    0    1   
$EndComp
$Comp
L R R30
U 1 1
P 10150 2300
F 0 "R30" V 10230 2300 50  0000 C CNN
F 1 "270R" V 10150 2300 50  0000 C CNN
F 2 "Resistors_SMD:R_0805_HandSoldering" V 10080 2300 50  0001 C CNN
F 3 "" H 10150 2300 50  0000 C CNN
	1    10150 2300
	0    1    1    0   
$EndComp
$Comp
L VCC #PWR029
U 1 1
P 9950 1600
F 0 "#PWR029" H 9950 1450 50  0001 C CNN
F 1 "VCC" H 9950 1750 50  0000 C CNN
F 2 "" H 9950 1600 50  0000 C CNN
F 3 "" H 9950 1600 50  0000 C CNN
	1    9950 1600
	1    0    0    -1  
$EndComp
$Comp
L VCC #PWR030
U 1 1
P 10550 4550
F 0 "#PWR030" H 10550 4400 50  0001 C CNN
F 1 "VCC" H 10550 4700 50  0000 C CNN
F 2 "" H 10550 4550 50  0000 C CNN
F 3 "" H 10550 4550 50  0000 C CNN
	1    10550 4550
	1    0    0    -1  
$EndComp
$Comp
L VCC #PWR031
U 1 1
P 7050 4450
F 0 "#PWR031" H 7050 4300 50  0001 C CNN
F 1 "VCC" H 7050 4600 50  0000 C CNN
F 2 "" H 7050 4450 50  0000 C CNN
F 3 "" H 7050 4450 50  0000 C CNN
	1    7050 4450
	1    0    0    -1  
$EndComp
$Comp
L VCC #PWR032
U 1 1
P 4950 4450
F 0 "#PWR032" H 4950 4300 50  0001 C CNN
F 1 "VCC" H 4950 4600 50  0000 C CNN
F 2 "" H 4950 4450 50  0000 C CNN
F 3 "" H 4950 4450 50  0000 C CNN
	1    4950 4450
	1    0    0    -1  
$EndComp
$Comp
L VCC #PWR033
U 1 1
P 5000 2950
F 0 "#PWR033" H 5000 2800 50  0001 C CNN
F 1 "VCC" H 5000 3100 50  0000 C CNN
F 2 "" H 5000 2950 50  0000 C CNN
F 3 "" H 5000 2950 50  0000 C CNN
	1    5000 2950
	1    0    0    -1  
$EndComp
$Comp
L VCC #PWR034
U 1 1
P 7100 2950
F 0 "#PWR034" H 7100 2800 50  0001 C CNN
F 1 "VCC" H 7100 3100 50  0000 C CNN
F 2 "" H 7100 2950 50  0000 C CNN
F 3 "" H 7100 2950 50  0000 C CNN
	1    7100 2950
	1    0    0    -1  
$EndComp
$Comp
L VCC #PWR035
U 1 1
P 5000 1450
F 0 "#PWR035" H 5000 1300 50  0001 C CNN
F 1 "VCC" H 5000 1600 50  0000 C CNN
F 2 "" H 5000 1450 50  0000 C CNN
F 3 "" H 5000 1450 50  0000 C CNN
	1    5000 1450
	1    0    0    -1  
$EndComp
$Comp
L VCC #PWR036
U 1 1
P 7100 1450
F 0 "#PWR036" H 7100 1300 50  0001 C CNN
F 1 "VCC" H 7100 1600 50  0000 C CNN
F 2 "" H 7100 1450 50  0000 C CNN
F 3 "" H 7100 1450 50  0000 C CNN
	1    7100 1450
	1    0    0    -1  
$EndComp
$Comp
L INDUCTOR_SMALL L1
U 1 1
P 1500 2850
F 0 "L1" H 1500 2950 50  0000 C CNN
F 1 "FERRITE" H 1500 2800 50  0000 C CNN
F 2 "Resistors_SMD:R_1206_HandSoldering" H 1500 2850 50  0001 C CNN
F 3 "" H 1500 2850 50  0000 C CNN
	1    1500 2850
	1    0    0    -1  
$EndComp
$Comp
L GND #PWR037
U 1 1
P 8650 5150
F 0 "#PWR037" H 8650 4900 50  0001 C CNN
F 1 "GND" H 8650 5000 50  0000 C CNN
F 2 "" H 8650 5150 50  0000 C CNN
F 3 "" H 8650 5150 50  0000 C CNN
	1    8650 5150
	1    0    0    -1  
$EndComp
$Comp
L R R26
U 1 1
P 9050 4500
F 0 "R26" V 9130 4500 50  0000 C CNN
F 1 "1k" V 9050 4500 50  0000 C CNN
F 2 "Resistors_SMD:R_0805_HandSoldering" V 8980 4500 50  0001 C CNN
F 3 "" H 9050 4500 50  0000 C CNN
	1    9050 4500
	-1   0    0    -1  
$EndComp
$Comp
L VCC #PWR038
U 1 1
P 9050 4300
F 0 "#PWR038" H 9050 4150 50  0001 C CNN
F 1 "VCC" H 9050 4450 50  0000 C CNN
F 2 "" H 9050 4300 50  0000 C CNN
F 3 "" H 9050 4300 50  0000 C CNN
	1    9050 4300
	1    0    0    -1  
$EndComp
$Comp
L GND #PWR039
U 1 1
P 7900 5250
F 0 "#PWR039" H 7900 5000 50  0001 C CNN
F 1 "GND" H 7900 5100 50  0000 C CNN
F 2 "" H 7900 5250 50  0000 C CNN
F 3 "" H 7900 5250 50  0000 C CNN
	1    7900 5250
	1    0    0    -1  
$EndComp
Wire Wire Line
	4900 6650 4900 6800
Wire Wire Line
	6450 4200 6600 4200
Wire Wire Line
	10400 2200 10400 2750
Wire Wire Line
	9950 2300 9950 1600
Wire Wire Line
	10000 2300 9950 2300
Wire Wire Line
	3900 5400 3650 5400
Wire Wire Line
	3900 5150 3900 5400
Wire Wire Line
	3900 3900 3650 3900
Wire Wire Line
	3900 3600 3900 3900
Connection ~ 5950 6650
Wire Wire Line
	6350 6650 6350 6800
Connection ~ 6350 7200
Wire Wire Line
	6350 7100 6350 7250
Connection ~ 11050 4850
Wire Wire Line
	11050 4300 10750 4300
Connection ~ 10150 4750
Wire Wire Line
	10150 4950 10150 4750
Wire Wire Line
	11050 4850 10950 4850
Wire Wire Line
	11050 4300 11050 5350
Wire Wire Line
	11050 5350 10300 5350
Wire Wire Line
	10300 5350 10300 4950
Wire Wire Line
	10300 4950 10350 4950
Wire Wire Line
	10100 4750 10350 4750
Wire Wire Line
	9500 4750 9250 4750
Wire Wire Line
	4500 5850 4250 5850
Wire Wire Line
	4500 5750 4500 5850
Wire Wire Line
	6750 5950 6500 5950
Wire Wire Line
	6750 5850 6750 5950
Wire Wire Line
	6550 3750 6300 3750
Wire Wire Line
	6550 3650 6550 3750
Wire Wire Line
	4500 4400 4250 4400
Wire Wire Line
	4500 4300 4500 4400
Wire Wire Line
	4500 2900 4500 2800
Wire Wire Line
	4250 2900 4500 2900
Wire Wire Line
	6750 2900 6500 2900
Wire Wire Line
	6750 2800 6750 2900
Wire Wire Line
	8750 3300 8950 3300
Wire Wire Line
	8750 3200 8750 3300
Wire Wire Line
	8750 3000 8950 3000
Wire Wire Line
	8750 2350 8950 2350
Wire Wire Line
	8750 2650 8950 2650
Wire Wire Line
	8750 2550 8750 2650
Wire Wire Line
	8750 2000 8950 2000
Wire Wire Line
	8750 1900 8750 2000
Wire Wire Line
	8750 1700 8950 1700
Wire Wire Line
	8300 1050 7950 1050
Connection ~ 8900 1050
Wire Wire Line
	8900 1100 8900 1050
Wire Wire Line
	9550 1050 9550 1700
Wire Wire Line
	8600 1050 9550 1050
Wire Wire Line
	1250 6050 1750 6050
Connection ~ 10500 2100
Wire Wire Line
	10600 1600 10500 1600
Wire Wire Line
	9550 1700 10600 1700
Connection ~ 2050 2850
Wire Wire Line
	2300 2850 2300 2700
Connection ~ 5950 7200
Connection ~ 4200 6650
Connection ~ 4550 7200
Wire Wire Line
	4550 7100 4550 7200
Connection ~ 4900 7200
Wire Wire Line
	4900 7200 4900 7100
Connection ~ 5250 7200
Wire Wire Line
	5250 7200 5250 7100
Connection ~ 5600 7200
Wire Wire Line
	5600 7200 5600 7100
Wire Wire Line
	5950 7200 5950 7100
Wire Wire Line
	4200 7200 6350 7200
Wire Wire Line
	4200 7100 4200 7200
Connection ~ 5600 6650
Wire Wire Line
	5600 6650 5600 6800
Connection ~ 5250 6650
Connection ~ 4550 6650
Wire Wire Line
	4550 6650 4550 6800
Wire Wire Line
	5950 6650 5950 6800
Wire Wire Line
	4200 6650 6350 6650
Wire Wire Line
	4200 6600 4200 6800
Connection ~ 3900 4650
Wire Wire Line
	3900 4850 3900 4650
Connection ~ 3900 3150
Wire Wire Line
	3900 3300 3900 3150
Wire Wire Line
	3600 7050 3600 7150
Wire Wire Line
	3200 7050 3200 7150
Connection ~ 3200 6450
Wire Wire Line
	3200 6750 3200 6450
Wire Wire Line
	3600 6450 3600 6750
Wire Wire Line
	2750 6450 3600 6450
Connection ~ 3000 4800
Wire Wire Line
	3100 4800 3000 4800
Wire Wire Line
	3000 3300 3100 3300
Wire Wire Line
	3000 3300 3000 6650
Wire Wire Line
	3000 6650 2750 6650
Wire Wire Line
	1650 6650 1650 6750
Wire Wire Line
	1750 6650 1650 6650
Wire Wire Line
	2850 6050 2850 6000
Wire Wire Line
	2750 6050 2850 6050
Connection ~ 1650 2950
Wire Wire Line
	1650 5000 1650 2950
Wire Wire Line
	1650 6250 1650 5300
Wire Wire Line
	1750 6250 1650 6250
Wire Wire Line
	2150 4650 3100 4650
Wire Wire Line
	3700 4650 4750 4650
Wire Wire Line
	3700 3150 4800 3150
Wire Wire Line
	3100 3150 950  3150
Wire Wire Line
	2150 3050 2150 4650
Wire Wire Line
	950  3050 2150 3050
Wire Wire Line
	2700 2950 2700 1650
Wire Wire Line
	950  2950 2700 2950
Wire Wire Line
	2050 2850 2050 2600
Wire Wire Line
	1750 2850 2300 2850
Connection ~ 1000 3250
Wire Wire Line
	950  3250 1000 3250
Wire Wire Line
	1000 2750 1000 3500
Wire Wire Line
	950  2750 1000 2750
Wire Wire Line
	10500 1600 10500 2500
Wire Wire Line
	10600 2100 10500 2100
Wire Wire Line
	9650 3100 9450 3100
Wire Wire Line
	9650 2000 9650 3100
Wire Wire Line
	10600 2000 9650 2000
Wire Wire Line
	9550 2450 9450 2450
Wire Wire Line
	9550 1900 9550 2450
Wire Wire Line
	10600 1900 9550 1900
Wire Wire Line
	9450 1800 10600 1800
Wire Wire Line
	9050 3100 9150 3100
Wire Wire Line
	9050 2450 9150 2450
Wire Wire Line
	9050 1800 9150 1800
Connection ~ 7700 1750
Connection ~ 7700 3250
Connection ~ 7700 4750
Connection ~ 5900 3150
Wire Wire Line
	6150 3150 5900 3150
Connection ~ 6550 3150
Wire Wire Line
	6550 3350 6550 3150
Wire Wire Line
	6450 3150 6900 3150
Connection ~ 5900 1650
Wire Wire Line
	5900 1650 5900 4650
Wire Wire Line
	5900 4650 6150 4650
Connection ~ 5800 4950
Wire Wire Line
	5800 4950 6150 4950
Connection ~ 6600 4650
Wire Wire Line
	6600 4950 6600 4650
Wire Wire Line
	6450 4950 6600 4950
Wire Wire Line
	6450 4650 6850 4650
Connection ~ 6600 3950
Wire Wire Line
	6600 4200 6600 3950
Connection ~ 5800 4750
Wire Wire Line
	6150 4200 5800 4200
Connection ~ 6750 3950
Connection ~ 5800 3950
Connection ~ 5800 3250
Wire Wire Line
	6050 1950 5800 1950
Connection ~ 6550 1650
Wire Wire Line
	6550 1950 6550 1650
Wire Wire Line
	6350 1950 6550 1950
Wire Wire Line
	6350 1650 6900 1650
Connection ~ 5550 1750
Wire Wire Line
	5550 1650 6050 1650
Wire Wire Line
	6750 3950 6750 3350
Connection ~ 6750 5450
Wire Wire Line
	7700 2450 7700 1750
Wire Wire Line
	7250 2450 7700 2450
Connection ~ 6750 2450
Wire Wire Line
	6950 2450 6750 2450
Wire Wire Line
	6750 1850 6750 2500
Wire Wire Line
	5550 1650 5550 2450
Wire Wire Line
	5550 2450 5150 2450
Connection ~ 4500 2450
Wire Wire Line
	4850 2450 4500 2450
Wire Wire Line
	4500 1850 4500 2500
Wire Wire Line
	7500 1750 7800 1750
Wire Wire Line
	6900 1850 6750 1850
Wire Wire Line
	4800 1850 4500 1850
Wire Wire Line
	5550 1750 5400 1750
Wire Wire Line
	2700 1650 4800 1650
Wire Wire Line
	6750 4850 6850 4850
Wire Wire Line
	6750 4850 6750 5550
Wire Wire Line
	6950 5450 6750 5450
Wire Wire Line
	7700 5450 7250 5450
Wire Wire Line
	7700 4750 7700 5450
Wire Wire Line
	7450 4750 7800 4750
Wire Wire Line
	5800 5400 5150 5400
Wire Wire Line
	5800 4200 5800 5400
Wire Wire Line
	5350 4750 5800 4750
Connection ~ 4500 5400
Wire Wire Line
	4750 4850 4500 4850
Wire Wire Line
	4500 4850 4500 5450
Wire Wire Line
	4850 5400 4500 5400
Wire Wire Line
	7500 3250 7800 3250
Wire Wire Line
	7700 3950 7700 3250
Wire Wire Line
	7250 3950 7700 3950
Wire Wire Line
	6450 3950 6950 3950
Wire Wire Line
	6750 3350 6900 3350
Connection ~ 4500 3950
Wire Wire Line
	4800 3350 4500 3350
Wire Wire Line
	4500 3350 4500 4000
Wire Wire Line
	4850 3950 4500 3950
Wire Wire Line
	5800 3250 5400 3250
Wire Wire Line
	5800 1950 5800 3950
Wire Wire Line
	5150 3950 6150 3950
Wire Wire Line
	10600 2200 10400 2200
Wire Wire Line
	10300 2300 10600 2300
Wire Wire Line
	5250 6650 5250 6800
Connection ~ 4900 6650
Wire Wire Line
	950  2850 1250 2850
Wire Wire Line
	10400 2750 10150 2750
Wire Wire Line
	8950 4900 9500 4900
Wire Wire Line
	9050 4300 9050 4350
Wire Wire Line
	9050 4650 9050 4900
Connection ~ 9050 4900
Wire Wire Line
	8350 4900 7900 4900
Wire Wire Line
	7900 4900 7900 5250
Wire Wire Line
	8000 5050 8350 5050
Text Label 8000 5050 0    60   ~ 0
~CSYNC
$EndSCHEMATC
